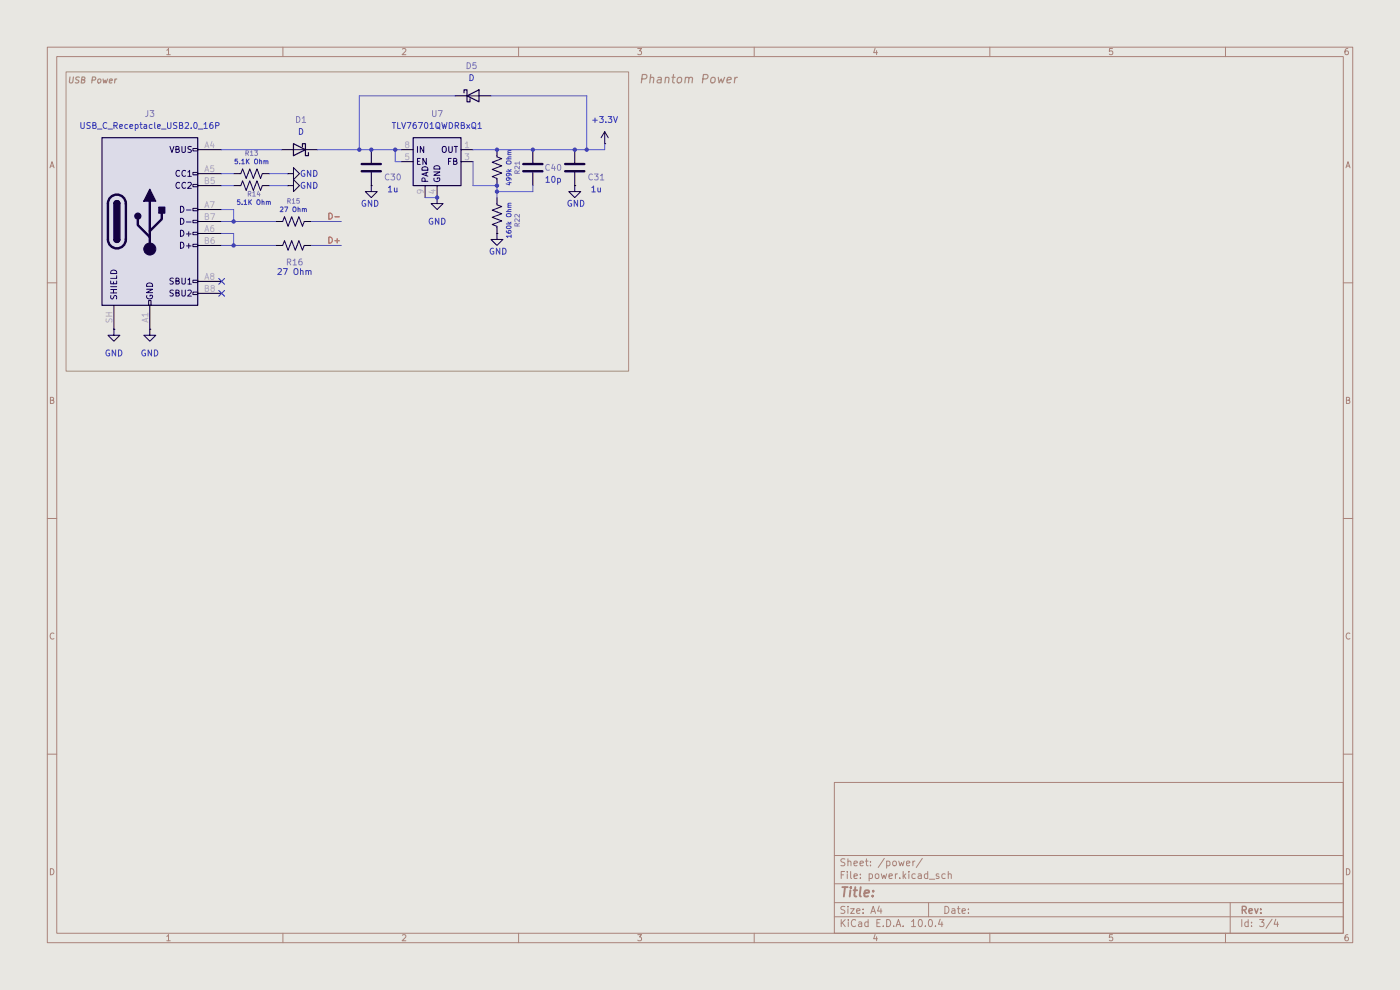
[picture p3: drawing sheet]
(kicad_sch
 (version 20260306)
 (generator "eeschema")
 (generator_version "10.0")
 (paper "A4")
 (lib_symbols
  (symbol "Connector:USB_C_Receptacle_USB2.0_16P"
   (pin_names
    (offset 1.016)) (exclude_from_sim no) (in_bom yes) (on_board yes)
   (in_pos_files yes)
   (duplicate_pin_numbers_are_jumpers no)
   (property "Reference" "J" (at 0 22.225 0) (show_name no) (do_not_autoplace no) (effects (font (size 1.27 1.27))))
   (property "Value" "USB_C_Receptacle_USB2.0_16P" (at 0 19.685 0) (show_name no) (do_not_autoplace no) (effects (font (size 1.27 1.27))))
   (property "Footprint" "" (at 3.81 0 0) (show_name no) (do_not_autoplace no) (hide yes) (effects (font (size 1.27 1.27))))
   (property "Datasheet" "https://www.usb.org/sites/default/files/documents/usb_type-c.zip" (at 3.81 0 0) (show_name no) (do_not_autoplace no) (hide yes) (effects (font (size 1.27 1.27))))
   (property "Description" "USB 2.0-only 16P Type-C Receptacle connector" (at 0 0 0) (show_name no) (do_not_autoplace no) (hide yes) (effects (font (size 1.27 1.27))))
   (symbol "USB_C_Receptacle_USB2.0_16P_0_0"
    (rectangle (start -0.254 -17.78) (end 0.254 -16.764) (stroke (width 0) (type default)) (fill (type none)))
    (rectangle (start 10.16 15.494) (end 9.144 14.986) (stroke (width 0) (type default)) (fill (type none)))
    (rectangle (start 10.16 10.414) (end 9.144 9.906) (stroke (width 0) (type default)) (fill (type none)))
    (rectangle (start 10.16 7.874) (end 9.144 7.366) (stroke (width 0) (type default)) (fill (type none)))
    (rectangle (start 10.16 2.794) (end 9.144 2.286) (stroke (width 0) (type default)) (fill (type none)))
    (rectangle (start 10.16 0.254) (end 9.144 -0.254) (stroke (width 0) (type default)) (fill (type none)))
    (rectangle (start 10.16 -2.286) (end 9.144 -2.794) (stroke (width 0) (type default)) (fill (type none)))
    (rectangle (start 10.16 -4.826) (end 9.144 -5.334) (stroke (width 0) (type default)) (fill (type none)))
    (rectangle (start 10.16 -12.446) (end 9.144 -12.954) (stroke (width 0) (type default)) (fill (type none)))
    (rectangle (start 10.16 -14.986) (end 9.144 -15.494) (stroke (width 0) (type default)) (fill (type none))))
   (symbol "USB_C_Receptacle_USB2.0_16P_0_1"
    (rectangle (start -10.16 17.78) (end 10.16 -17.78) (stroke (width 0.254) (type default)) (fill (type background)))
    (polyline (pts (xy -8.89 -3.81) (xy -8.89 3.81)) (stroke (width 0.508) (type default)) (fill (type none)))
    (rectangle (start -7.62 -3.81) (end -6.35 3.81) (stroke (width 0.254) (type default)) (fill (type outline)))
    (arc (start -7.62 3.81) (mid -6.985 4.4423) (end -6.35 3.81) (stroke (width 0.254) (type default)) (fill (type none)))
    (arc (start -7.62 3.81) (mid -6.985 4.4423) (end -6.35 3.81) (stroke (width 0.254) (type default)) (fill (type outline)))
    (arc (start -8.89 3.81) (mid -6.985 5.7067) (end -5.08 3.81) (stroke (width 0.508) (type default)) (fill (type none)))
    (arc (start -5.08 -3.81) (mid -6.985 -5.7067) (end -8.89 -3.81) (stroke (width 0.508) (type default)) (fill (type none)))
    (arc (start -6.35 -3.81) (mid -6.985 -4.4423) (end -7.62 -3.81) (stroke (width 0.254) (type default)) (fill (type none)))
    (arc (start -6.35 -3.81) (mid -6.985 -4.4423) (end -7.62 -3.81) (stroke (width 0.254) (type default)) (fill (type outline)))
    (polyline (pts (xy -5.08 3.81) (xy -5.08 -3.81)) (stroke (width 0.508) (type default)) (fill (type none)))
    (circle (center -2.54 1.143) (radius 0.635) (stroke (width 0.254) (type default)) (fill (type outline)))
    (polyline (pts (xy -1.27 4.318) (xy 0 6.858) (xy 1.27 4.318) (xy -1.27 4.318)) (stroke (width 0.254) (type default)) (fill (type outline)))
    (polyline (pts (xy 0 -2.032) (xy 2.54 0.508) (xy 2.54 1.778)) (stroke (width 0.508) (type default)) (fill (type none)))
    (polyline (pts (xy 0 -3.302) (xy -2.54 -0.762) (xy -2.54 0.508)) (stroke (width 0.508) (type default)) (fill (type none)))
    (polyline (pts (xy 0 -5.842) (xy 0 4.318)) (stroke (width 0.508) (type default)) (fill (type none)))
    (circle (center 0 -5.842) (radius 1.27) (stroke (width 0) (type default)) (fill (type outline)))
    (rectangle (start 1.905 1.778) (end 3.175 3.048) (stroke (width 0.254) (type default)) (fill (type outline))))
   (symbol "USB_C_Receptacle_USB2.0_16P_1_1"
    (pin passive line (at 0 -22.86 90) (length 5.08) (name "GND" (effects (font (size 1.27 1.27)))) (number "A1" (effects (font (size 1.27 1.27)))))
    (pin passive line (at 15.24 15.24 180) (length 5.08) (name "VBUS" (effects (font (size 1.27 1.27)))) (number "A4" (effects (font (size 1.27 1.27)))))
    (pin bidirectional line (at 15.24 10.16 180) (length 5.08) (name "CC1" (effects (font (size 1.27 1.27)))) (number "A5" (effects (font (size 1.27 1.27)))))
    (pin bidirectional line (at 15.24 -2.54 180) (length 5.08) (name "D+" (effects (font (size 1.27 1.27)))) (number "A6" (effects (font (size 1.27 1.27)))))
    (pin bidirectional line (at 15.24 2.54 180) (length 5.08) (name "D-" (effects (font (size 1.27 1.27)))) (number "A7" (effects (font (size 1.27 1.27)))))
    (pin bidirectional line (at 15.24 -12.7 180) (length 5.08) (name "SBU1" (effects (font (size 1.27 1.27)))) (number "A8" (effects (font (size 1.27 1.27)))))
    (pin passive line (at 15.24 15.24 180) (length 5.08) (hide yes) (name "VBUS" (effects (font (size 1.27 1.27)))) (number "A9" (effects (font (size 1.27 1.27)))))
    (pin passive line (at 0 -22.86 90) (length 5.08) (hide yes) (name "GND" (effects (font (size 1.27 1.27)))) (number "A12" (effects (font (size 1.27 1.27)))))
    (pin passive line (at 0 -22.86 90) (length 5.08) (hide yes) (name "GND" (effects (font (size 1.27 1.27)))) (number "B1" (effects (font (size 1.27 1.27)))))
    (pin passive line (at 15.24 15.24 180) (length 5.08) (hide yes) (name "VBUS" (effects (font (size 1.27 1.27)))) (number "B4" (effects (font (size 1.27 1.27)))))
    (pin bidirectional line (at 15.24 7.62 180) (length 5.08) (name "CC2" (effects (font (size 1.27 1.27)))) (number "B5" (effects (font (size 1.27 1.27)))))
    (pin bidirectional line (at 15.24 -5.08 180) (length 5.08) (name "D+" (effects (font (size 1.27 1.27)))) (number "B6" (effects (font (size 1.27 1.27)))))
    (pin bidirectional line (at 15.24 0 180) (length 5.08) (name "D-" (effects (font (size 1.27 1.27)))) (number "B7" (effects (font (size 1.27 1.27)))))
    (pin bidirectional line (at 15.24 -15.24 180) (length 5.08) (name "SBU2" (effects (font (size 1.27 1.27)))) (number "B8" (effects (font (size 1.27 1.27)))))
    (pin passive line (at 15.24 15.24 180) (length 5.08) (hide yes) (name "VBUS" (effects (font (size 1.27 1.27)))) (number "B9" (effects (font (size 1.27 1.27)))))
    (pin passive line (at 0 -22.86 90) (length 5.08) (hide yes) (name "GND" (effects (font (size 1.27 1.27)))) (number "B12" (effects (font (size 1.27 1.27)))))
    (pin passive line (at -7.62 -22.86 90) (length 5.08) (name "SHIELD" (effects (font (size 1.27 1.27)))) (number "SH" (effects (font (size 1.27 1.27))))))
   (embedded_fonts no))
  (symbol "Device:C"
   (pin_numbers (hide yes))
   (pin_names
    (offset 0.254)) (exclude_from_sim no) (in_bom yes) (on_board yes)
   (in_pos_files yes)
   (duplicate_pin_numbers_are_jumpers no)
   (property "Reference" "C" (at 0.635 2.54 0) (show_name no) (do_not_autoplace no) (effects (font (size 1.27 1.27)) (justify left)))
   (property "Value" "C" (at 0.635 -2.54 0) (show_name no) (do_not_autoplace no) (effects (font (size 1.27 1.27)) (justify left)))
   (property "Footprint" "" (at 0.9652 -3.81 0) (show_name no) (do_not_autoplace no) (hide yes) (effects (font (size 1.27 1.27))))
   (property "Datasheet" "" (at 0 0 0) (show_name no) (do_not_autoplace no) (hide yes) (effects (font (size 1.27 1.27))))
   (property "Description" "Unpolarized capacitor" (at 0 0 0) (show_name no) (do_not_autoplace no) (hide yes) (effects (font (size 1.27 1.27))))
   (symbol "C_0_1"
    (polyline (pts (xy -2.032 0.762) (xy 2.032 0.762)) (stroke (width 0.508) (type default)) (fill (type none)))
    (polyline (pts (xy -2.032 -0.762) (xy 2.032 -0.762)) (stroke (width 0.508) (type default)) (fill (type none))))
   (symbol "C_1_1"
    (pin passive line (at 0 3.81 270) (length 2.794) (name "" (effects (font (size 1.27 1.27)))) (number "1" (effects (font (size 1.27 1.27)))))
    (pin passive line (at 0 -3.81 90) (length 2.794) (name "" (effects (font (size 1.27 1.27)))) (number "2" (effects (font (size 1.27 1.27))))))
   (embedded_fonts no))
  (symbol "Device:D_Schottky"
   (pin_numbers (hide yes))
   (pin_names
    (offset 1.016) (hide yes)) (exclude_from_sim no) (in_bom yes) (on_board yes)
   (in_pos_files yes)
   (duplicate_pin_numbers_are_jumpers no)
   (property "Reference" "D" (at 0 2.54 0) (show_name no) (do_not_autoplace no) (effects (font (size 1.27 1.27))))
   (property "Value" "D_Schottky" (at 0 -2.54 0) (show_name no) (do_not_autoplace no) (effects (font (size 1.27 1.27))))
   (property "Footprint" "" (at 0 0 0) (show_name no) (do_not_autoplace no) (hide yes) (effects (font (size 1.27 1.27))))
   (property "Datasheet" "" (at 0 0 0) (show_name no) (do_not_autoplace no) (hide yes) (effects (font (size 1.27 1.27))))
   (property "Description" "Schottky diode" (at 0 0 0) (show_name no) (do_not_autoplace no) (hide yes) (effects (font (size 1.27 1.27))))
   (symbol "D_Schottky_0_1"
    (polyline (pts (xy -1.905 0.635) (xy -1.905 1.27) (xy -1.27 1.27) (xy -1.27 -1.27) (xy -0.635 -1.27) (xy -0.635 -0.635)) (stroke (width 0.254) (type default)) (fill (type none)))
    (polyline (pts (xy 1.27 1.27) (xy 1.27 -1.27) (xy -1.27 0) (xy 1.27 1.27)) (stroke (width 0.254) (type default)) (fill (type none)))
    (polyline (pts (xy 1.27 0) (xy -1.27 0)) (stroke (width 0) (type default)) (fill (type none))))
   (symbol "D_Schottky_1_1"
    (pin passive line (at -3.81 0 0) (length 2.54) (name "K" (effects (font (size 1.27 1.27)))) (number "1" (effects (font (size 1.27 1.27)))))
    (pin passive line (at 3.81 0 180) (length 2.54) (name "A" (effects (font (size 1.27 1.27)))) (number "2" (effects (font (size 1.27 1.27))))))
   (embedded_fonts no))
  (symbol "Device:R_US"
   (pin_numbers (hide yes))
   (pin_names
    (offset 0)) (exclude_from_sim no) (in_bom yes) (on_board yes)
   (in_pos_files yes)
   (duplicate_pin_numbers_are_jumpers no)
   (property "Reference" "R" (at 2.54 0 90) (show_name no) (do_not_autoplace no) (effects (font (size 1.27 1.27))))
   (property "Value" "R_US" (at -2.54 0 90) (show_name no) (do_not_autoplace no) (effects (font (size 1.27 1.27))))
   (property "Footprint" "" (at 1.016 -0.254 90) (show_name no) (do_not_autoplace no) (hide yes) (effects (font (size 1.27 1.27))))
   (property "Datasheet" "" (at 0 0 0) (show_name no) (do_not_autoplace no) (hide yes) (effects (font (size 1.27 1.27))))
   (property "Description" "Resistor, US symbol" (at 0 0 0) (show_name no) (do_not_autoplace no) (hide yes) (effects (font (size 1.27 1.27))))
   (symbol "R_US_0_1"
    (polyline (pts (xy 0 2.286) (xy 0 2.54)) (stroke (width 0) (type default)) (fill (type none)))
    (polyline (pts (xy 0 2.286) (xy 1.016 1.905) (xy 0 1.524) (xy -1.016 1.143) (xy 0 0.762)) (stroke (width 0) (type default)) (fill (type none)))
    (polyline (pts (xy 0 0.762) (xy 1.016 0.381) (xy 0 0) (xy -1.016 -0.381) (xy 0 -0.762)) (stroke (width 0) (type default)) (fill (type none)))
    (polyline (pts (xy 0 -0.762) (xy 1.016 -1.143) (xy 0 -1.524) (xy -1.016 -1.905) (xy 0 -2.286)) (stroke (width 0) (type default)) (fill (type none)))
    (polyline (pts (xy 0 -2.286) (xy 0 -2.54)) (stroke (width 0) (type default)) (fill (type none))))
   (symbol "R_US_1_1"
    (pin passive line (at 0 3.81 270) (length 1.27) (name "" (effects (font (size 1.27 1.27)))) (number "1" (effects (font (size 1.27 1.27)))))
    (pin passive line (at 0 -3.81 90) (length 1.27) (name "" (effects (font (size 1.27 1.27)))) (number "2" (effects (font (size 1.27 1.27))))))
   (embedded_fonts no))
  (symbol "Regulator_Linear:TLV76701QWDRBxQ1" (exclude_from_sim no) (in_bom yes) (on_board yes)
   (in_pos_files yes)
   (duplicate_pin_numbers_are_jumpers no)
   (property "Reference" "U" (at 0 8.89 0) (show_name no) (do_not_autoplace no) (effects (font (size 1.27 1.27))))
   (property "Value" "TLV76701QWDRBxQ1" (at 0 6.35 0) (show_name no) (do_not_autoplace no) (effects (font (size 1.27 1.27))))
   (property "Footprint" "Package_SON:VSON-8-1EP_3x3mm_P0.65mm_EP1.65x2.4mm" (at 0 11.43 0) (show_name no) (do_not_autoplace no) (hide yes) (effects (font (size 1.27 1.27))))
   (property "Datasheet" "www.ti.com/lit/gpn/TLV767-q1" (at -1.27 0 0) (show_name no) (do_not_autoplace no) (hide yes) (effects (font (size 1.27 1.27))))
   (property "Description" "1A, 16V Precision Linear Voltage Regulator, with enable pin, Adjustable Output 0.8-14.6V, VSON-8" (at 0 0 0) (show_name no) (do_not_autoplace no) (hide yes) (effects (font (size 1.27 1.27))))
   (symbol "TLV76701QWDRBxQ1_0_1"
    (rectangle (start -5.08 5.08) (end 5.08 -5.08) (stroke (width 0.254) (type default)) (fill (type background))))
   (symbol "TLV76701QWDRBxQ1_1_1"
    (pin power_out line (at 7.62 2.54 180) (length 2.54) (name "OUT" (effects (font (size 1.27 1.27)))) (number "1" (effects (font (size 1.27 1.27)))))
    (pin no_connect line (at 5.08 -2.54 180) (length 2.54) (hide yes) (name "NC" (effects (font (size 1.27 1.27)))) (number "2" (effects (font (size 1.27 1.27)))))
    (pin input line (at 7.62 0 180) (length 2.54) (name "FB" (effects (font (size 1.27 1.27)))) (number "3" (effects (font (size 1.27 1.27)))))
    (pin power_in line (at 0 -7.62 90) (length 2.54) (name "GND" (effects (font (size 1.27 1.27)))) (number "4" (effects (font (size 1.27 1.27)))))
    (pin input line (at -7.62 0 0) (length 2.54) (name "EN" (effects (font (size 1.27 1.27)))) (number "5" (effects (font (size 1.27 1.27)))))
    (pin passive line (at 0 -7.62 90) (length 2.54) (hide yes) (name "GND" (effects (font (size 1.27 1.27)))) (number "6" (effects (font (size 1.27 1.27)))))
    (pin no_connect line (at -5.08 -2.54 0) (length 2.54) (hide yes) (name "NC" (effects (font (size 1.27 1.27)))) (number "7" (effects (font (size 1.27 1.27)))))
    (pin power_in line (at -7.62 2.54 0) (length 2.54) (name "IN" (effects (font (size 1.27 1.27)))) (number "8" (effects (font (size 1.27 1.27)))))
    (pin passive line (at -2.54 -7.62 90) (length 2.54) (name "PAD" (effects (font (size 1.27 1.27)))) (number "9" (effects (font (size 1.27 1.27))))))
   (embedded_fonts no))
  (symbol "power:+3.3V"
   (power global)
   (pin_numbers (hide yes))
   (pin_names
    (offset 0) (hide yes)) (exclude_from_sim no) (in_bom yes) (on_board yes)
   (in_pos_files yes)
   (duplicate_pin_numbers_are_jumpers no)
   (property "Reference" "#PWR" (at 0 -3.81 0) (show_name no) (do_not_autoplace no) (hide yes) (effects (font (size 1.27 1.27))))
   (property "Value" "+3.3V" (at 0 3.556 0) (show_name no) (do_not_autoplace no) (effects (font (size 1.27 1.27))))
   (property "Footprint" "" (at 0 0 0) (show_name no) (do_not_autoplace no) (hide yes) (effects (font (size 1.27 1.27))))
   (property "Datasheet" "" (at 0 0 0) (show_name no) (do_not_autoplace no) (hide yes) (effects (font (size 1.27 1.27))))
   (property "Description" "Power symbol creates a global label with name \"+3.3V\"" (at 0 0 0) (show_name no) (do_not_autoplace no) (hide yes) (effects (font (size 1.27 1.27))))
   (symbol "+3.3V_0_1"
    (polyline (pts (xy -0.762 1.27) (xy 0 2.54)) (stroke (width 0) (type default)) (fill (type none)))
    (polyline (pts (xy 0 2.54) (xy 0.762 1.27)) (stroke (width 0) (type default)) (fill (type none)))
    (polyline (pts (xy 0 0) (xy 0 2.54)) (stroke (width 0) (type default)) (fill (type none))))
   (symbol "+3.3V_1_1"
    (pin power_in line (at 0 0 90) (length 0) (name "" (effects (font (size 1.27 1.27)))) (number "1" (effects (font (size 1.27 1.27))))))
   (embedded_fonts no))
  (symbol "power:GND"
   (power global)
   (pin_numbers (hide yes))
   (pin_names
    (offset 0) (hide yes)) (exclude_from_sim no) (in_bom yes) (on_board yes)
   (in_pos_files yes)
   (duplicate_pin_numbers_are_jumpers no)
   (property "Reference" "#PWR" (at 0 -6.35 0) (show_name no) (do_not_autoplace no) (hide yes) (effects (font (size 1.27 1.27))))
   (property "Value" "GND" (at 0 -3.81 0) (show_name no) (do_not_autoplace no) (effects (font (size 1.27 1.27))))
   (property "Footprint" "" (at 0 0 0) (show_name no) (do_not_autoplace no) (hide yes) (effects (font (size 1.27 1.27))))
   (property "Datasheet" "" (at 0 0 0) (show_name no) (do_not_autoplace no) (hide yes) (effects (font (size 1.27 1.27))))
   (property "Description" "Power symbol creates a global label with name \"GND\" , ground" (at 0 0 0) (show_name no) (do_not_autoplace no) (hide yes) (effects (font (size 1.27 1.27))))
   (symbol "GND_0_1"
    (polyline (pts (xy 0 0) (xy 0 -1.27) (xy 1.27 -1.27) (xy 0 -2.54) (xy -1.27 -1.27) (xy 0 -1.27)) (stroke (width 0) (type default)) (fill (type none))))
   (symbol "GND_1_1"
    (pin power_in line (at 0 0 270) (length 0) (name "" (effects (font (size 1.27 1.27)))) (number "1" (effects (font (size 1.27 1.27))))))
   (embedded_fonts no)))
 (rectangle
  (start 13.97 15.24)
  (end 133.35 78.74)
  (stroke (width 0) (type default))
  (fill (type none)))
 (text "USB Power"
  (exclude_from_sim no)
  (at 19.558 17.272 0)
  (effects (font (size 1.27 1.27) (thickness 0.254)
    (bold yes)
    (italic yes))))
 (text "Phantom Power"
  (exclude_from_sim no)
  (at 146.05 17.018 0)
  (effects (font (size 1.778 1.778) (thickness 0.254)
    (bold yes)
    (italic yes))))
 (junction
  (at 83.82 31.75)
  (diameter 0)
  (color 0 0 0 0))
 (junction
  (at 124.46 31.75)
  (diameter 0)
  (color 0 0 0 0))
 (junction
  (at 49.53 46.99)
  (diameter 0)
  (color 0 0 0 0))
 (junction
  (at 76.2 31.75)
  (diameter 0)
  (color 0 0 0 0))
 (junction
  (at 105.41 31.75)
  (diameter 0)
  (color 0 0 0 0))
 (junction
  (at 105.41 39.37)
  (diameter 0)
  (color 0 0 0 0))
 (junction
  (at 92.71 41.91)
  (diameter 0)
  (color 0 0 0 0))
 (junction
  (at 49.53 52.07)
  (diameter 0)
  (color 0 0 0 0))
 (junction
  (at 78.74 31.75)
  (diameter 0)
  (color 0 0 0 0))
 (junction
  (at 105.41 40.64)
  (diameter 0)
  (color 0 0 0 0))
 (junction
  (at 121.92 31.75)
  (diameter 0)
  (color 0 0 0 0))
 (junction
  (at 113.03 31.75)
  (diameter 0)
  (color 0 0 0 0))
 (no_connect
  (at 46.99 59.69))
 (no_connect
  (at 46.99 62.23))
 (wire
  (pts (xy 90.17 41.91) (xy 92.71 41.91))
  (stroke (width 0) (type default)))
 (wire
  (pts (xy 60.96 39.37) (xy 57.15 39.37))
  (stroke (width 0) (type default)))
 (wire
  (pts (xy 49.53 36.83) (xy 46.99 36.83))
  (stroke (width 0) (type default)))
 (wire
  (pts (xy 49.53 49.53) (xy 46.99 49.53))
  (stroke (width 0) (type default)))
 (wire
  (pts (xy 49.53 46.99) (xy 58.42 46.99))
  (stroke (width 0) (type default)))
 (wire
  (pts (xy 113.03 31.75) (xy 121.92 31.75))
  (stroke (width 0) (type default)))
 (wire
  (pts (xy 128.27 30.48) (xy 128.27 31.75))
  (stroke (width 0) (type default)))
 (wire
  (pts (xy 66.04 46.99) (xy 72.39 46.99))
  (stroke (width 0) (type default)))
 (wire
  (pts (xy 49.53 52.07) (xy 49.53 49.53))
  (stroke (width 0) (type default)))
 (wire
  (pts (xy 105.41 41.91) (xy 105.41 40.64))
  (stroke (width 0) (type default)))
 (wire
  (pts (xy 66.04 52.07) (xy 72.39 52.07))
  (stroke (width 0) (type default)))
 (wire
  (pts (xy 83.82 34.29) (xy 83.82 31.75))
  (stroke (width 0) (type default)))
 (wire
  (pts (xy 67.31 31.75) (xy 76.2 31.75))
  (stroke (width 0) (type default)))
 (wire
  (pts (xy 60.96 36.83) (xy 57.15 36.83))
  (stroke (width 0) (type default)))
 (wire
  (pts (xy 46.99 46.99) (xy 49.53 46.99))
  (stroke (width 0) (type default)))
 (wire
  (pts (xy 49.53 52.07) (xy 58.42 52.07))
  (stroke (width 0) (type default)))
 (wire
  (pts (xy 96.52 20.32) (xy 76.2 20.32))
  (stroke (width 0) (type default)))
 (wire
  (pts (xy 49.53 46.99) (xy 49.53 44.45))
  (stroke (width 0) (type default)))
 (wire
  (pts (xy 49.53 44.45) (xy 46.99 44.45))
  (stroke (width 0) (type default)))
 (wire
  (pts (xy 124.46 20.32) (xy 124.46 31.75))
  (stroke (width 0) (type default)))
 (wire
  (pts (xy 76.2 31.75) (xy 78.74 31.75))
  (stroke (width 0) (type default)))
 (wire
  (pts (xy 85.09 34.29) (xy 83.82 34.29))
  (stroke (width 0) (type default)))
 (wire
  (pts (xy 78.74 31.75) (xy 83.82 31.75))
  (stroke (width 0) (type default)))
 (wire
  (pts (xy 46.99 31.75) (xy 59.69 31.75))
  (stroke (width 0) (type default)))
 (wire
  (pts (xy 46.99 52.07) (xy 49.53 52.07))
  (stroke (width 0) (type default)))
 (wire
  (pts (xy 105.41 40.64) (xy 105.41 39.37))
  (stroke (width 0) (type default)))
 (wire
  (pts (xy 49.53 39.37) (xy 46.99 39.37))
  (stroke (width 0) (type default)))
 (wire
  (pts (xy 100.33 34.29) (xy 100.33 39.37))
  (stroke (width 0) (type default)))
 (wire
  (pts (xy 128.27 31.75) (xy 124.46 31.75))
  (stroke (width 0) (type default)))
 (wire
  (pts (xy 105.41 31.75) (xy 113.03 31.75))
  (stroke (width 0) (type default)))
 (wire
  (pts (xy 104.14 20.32) (xy 124.46 20.32))
  (stroke (width 0) (type default)))
 (wire
  (pts (xy 83.82 31.75) (xy 85.09 31.75))
  (stroke (width 0) (type default)))
 (wire
  (pts (xy 124.46 31.75) (xy 121.92 31.75))
  (stroke (width 0) (type default)))
 (wire
  (pts (xy 100.33 39.37) (xy 105.41 39.37))
  (stroke (width 0) (type default)))
 (wire
  (pts (xy 76.2 20.32) (xy 76.2 31.75))
  (stroke (width 0) (type default)))
 (wire
  (pts (xy 113.03 40.64) (xy 105.41 40.64))
  (stroke (width 0) (type default)))
 (wire
  (pts (xy 100.33 31.75) (xy 105.41 31.75))
  (stroke (width 0) (type default)))
 (wire
  (pts (xy 113.03 39.37) (xy 113.03 40.64))
  (stroke (width 0) (type default)))
 (label "D-"
  (at 72.39 46.99 180)
  (effects (font (size 1.27 1.27)) (justify right bottom)))
 (label "D+"
  (at 72.39 52.07 180)
  (effects (font (size 1.27 1.27)) (justify right bottom)))
 (symbol
  (lib_id "Device:R_US")
  (at 62.23 46.99 90)
  (unit 1)
  (body_style 1)
  (exclude_from_sim no)
  (in_bom yes)
  (on_board yes)
  (in_pos_files yes)
  (dnp no)
  (property "Reference" "R15" (at 62.23 42.672 90) (show_name no) (do_not_autoplace no) (effects (font (size 1 1))))
  (property "Value" "27 Ohm" (at 62.23 44.45 90) (show_name no) (do_not_autoplace no) (effects (font (size 1 1))))
  (property "Footprint" "Resistor_SMD:R_0402_1005Metric" (at 62.484 45.974 90) (hide yes) (show_name no) (do_not_autoplace no) (effects (font (size 1.27 1.27))))
  (property "Datasheet" "" (at 62.23 46.99 0) (hide yes) (show_name no) (do_not_autoplace no) (effects (font (size 1.27 1.27))))
  (property "Description" "Resistor, US symbol" (at 62.23 46.99 0) (hide yes) (show_name no) (do_not_autoplace no) (effects (font (size 1.27 1.27))))
  (pin "1")
  (pin "2"))
 (symbol
  (lib_id "power:GND")
  (at 92.71 41.91 0)
  (unit 1)
  (body_style 1)
  (exclude_from_sim no)
  (in_bom yes)
  (on_board yes)
  (in_pos_files yes)
  (dnp no)
  (fields_autoplaced yes)
  (property "Reference" "#PWR059" (at 92.71 48.26 0) (hide yes) (show_name no) (do_not_autoplace no) (effects (font (size 1.27 1.27))))
  (property "Value" "GND" (at 92.71 46.99 0) (show_name no) (do_not_autoplace no) (effects (font (size 1.27 1.27))))
  (property "Footprint" "" (at 92.71 41.91 0) (hide yes) (show_name no) (do_not_autoplace no) (effects (font (size 1.27 1.27))))
  (property "Datasheet" "" (at 92.71 41.91 0) (hide yes) (show_name no) (do_not_autoplace no) (effects (font (size 1.27 1.27))))
  (property "Description" "Power symbol creates a global label with name \"GND\" , ground" (at 92.71 41.91 0) (hide yes) (show_name no) (do_not_autoplace no) (effects (font (size 1.27 1.27))))
  (pin "1"))
 (symbol
  (lib_id "Device:R_US")
  (at 105.41 35.56 0)
  (unit 1)
  (body_style 1)
  (exclude_from_sim no)
  (in_bom yes)
  (on_board yes)
  (in_pos_files yes)
  (dnp no)
  (property "Reference" "R21" (at 109.728 35.56 90) (show_name no) (do_not_autoplace no) (effects (font (size 1 1))))
  (property "Value" "499k Ohm" (at 107.95 35.56 90) (show_name no) (do_not_autoplace no) (effects (font (size 1 1))))
  (property "Footprint" "Resistor_SMD:R_0402_1005Metric" (at 106.426 35.814 90) (hide yes) (show_name no) (do_not_autoplace no) (effects (font (size 1.27 1.27))))
  (property "Datasheet" "" (at 105.41 35.56 0) (hide yes) (show_name no) (do_not_autoplace no) (effects (font (size 1.27 1.27))))
  (property "Description" "Resistor, US symbol" (at 105.41 35.56 0) (hide yes) (show_name no) (do_not_autoplace no) (effects (font (size 1.27 1.27))))
  (pin "1")
  (pin "2"))
 (symbol
  (lib_id "power:GND")
  (at 78.74 39.37 0)
  (unit 1)
  (body_style 1)
  (exclude_from_sim no)
  (in_bom yes)
  (on_board yes)
  (in_pos_files yes)
  (dnp no)
  (property "Reference" "#PWR058" (at 78.74 45.72 0) (hide yes) (show_name no) (do_not_autoplace no) (effects (font (size 1.27 1.27))))
  (property "Value" "GND" (at 80.518 43.18 0) (show_name no) (do_not_autoplace no) (effects (font (size 1.27 1.27)) (justify right)))
  (property "Footprint" "" (at 78.74 39.37 0) (hide yes) (show_name no) (do_not_autoplace no) (effects (font (size 1.27 1.27))))
  (property "Datasheet" "" (at 78.74 39.37 0) (hide yes) (show_name no) (do_not_autoplace no) (effects (font (size 1.27 1.27))))
  (property "Description" "Power symbol creates a global label with name \"GND\" , ground" (at 78.74 39.37 0) (hide yes) (show_name no) (do_not_autoplace no) (effects (font (size 1.27 1.27))))
  (pin "1"))
 (symbol
  (lib_id "power:GND")
  (at 60.96 39.37 90)
  (unit 1)
  (body_style 1)
  (exclude_from_sim no)
  (in_bom yes)
  (on_board yes)
  (in_pos_files yes)
  (dnp no)
  (property "Reference" "#PWR057" (at 67.31 39.37 0) (hide yes) (show_name no) (do_not_autoplace no) (effects (font (size 1.27 1.27))))
  (property "Value" "GND" (at 63.5 39.37 90) (show_name no) (do_not_autoplace no) (effects (font (size 1.27 1.27)) (justify right)))
  (property "Footprint" "" (at 60.96 39.37 0) (hide yes) (show_name no) (do_not_autoplace no) (effects (font (size 1.27 1.27))))
  (property "Datasheet" "" (at 60.96 39.37 0) (hide yes) (show_name no) (do_not_autoplace no) (effects (font (size 1.27 1.27))))
  (property "Description" "Power symbol creates a global label with name \"GND\" , ground" (at 60.96 39.37 0) (hide yes) (show_name no) (do_not_autoplace no) (effects (font (size 1.27 1.27))))
  (pin "1"))
 (symbol
  (lib_id "power:GND")
  (at 121.92 39.37 0)
  (unit 1)
  (body_style 1)
  (exclude_from_sim no)
  (in_bom yes)
  (on_board yes)
  (in_pos_files yes)
  (dnp no)
  (property "Reference" "#PWR061" (at 121.92 45.72 0) (hide yes) (show_name no) (do_not_autoplace no) (effects (font (size 1.27 1.27))))
  (property "Value" "GND" (at 124.206 43.18 0) (show_name no) (do_not_autoplace no) (effects (font (size 1.27 1.27)) (justify right)))
  (property "Footprint" "" (at 121.92 39.37 0) (hide yes) (show_name no) (do_not_autoplace no) (effects (font (size 1.27 1.27))))
  (property "Datasheet" "" (at 121.92 39.37 0) (hide yes) (show_name no) (do_not_autoplace no) (effects (font (size 1.27 1.27))))
  (property "Description" "Power symbol creates a global label with name \"GND\" , ground" (at 121.92 39.37 0) (hide yes) (show_name no) (do_not_autoplace no) (effects (font (size 1.27 1.27))))
  (pin "1"))
 (symbol
  (lib_id "power:+3.3V")
  (at 128.27 30.48 0)
  (unit 1)
  (body_style 1)
  (exclude_from_sim no)
  (in_bom yes)
  (on_board yes)
  (in_pos_files yes)
  (dnp no)
  (fields_autoplaced yes)
  (property "Reference" "#PWR060" (at 128.27 34.29 0) (hide yes) (show_name no) (do_not_autoplace no) (effects (font (size 1.27 1.27))))
  (property "Value" "+3.3V" (at 128.27 25.4 0) (show_name no) (do_not_autoplace no) (effects (font (size 1.27 1.27))))
  (property "Footprint" "" (at 128.27 30.48 0) (hide yes) (show_name no) (do_not_autoplace no) (effects (font (size 1.27 1.27))))
  (property "Datasheet" "" (at 128.27 30.48 0) (hide yes) (show_name no) (do_not_autoplace no) (effects (font (size 1.27 1.27))))
  (property "Description" "Power symbol creates a global label with name \"+3.3V\"" (at 128.27 30.48 0) (hide yes) (show_name no) (do_not_autoplace no) (effects (font (size 1.27 1.27))))
  (pin "1"))
 (symbol
  (lib_id "Device:R_US")
  (at 62.23 52.07 90)
  (unit 1)
  (body_style 1)
  (exclude_from_sim no)
  (in_bom yes)
  (on_board yes)
  (in_pos_files yes)
  (dnp no)
  (property "Reference" "R16" (at 62.484 55.626 90) (show_name no) (do_not_autoplace no) (effects (font (size 1.27 1.27))))
  (property "Value" "27 Ohm" (at 62.484 57.658 90) (show_name no) (do_not_autoplace no) (effects (font (size 1.27 1.27))))
  (property "Footprint" "Resistor_SMD:R_0402_1005Metric" (at 62.484 51.054 90) (hide yes) (show_name no) (do_not_autoplace no) (effects (font (size 1.27 1.27))))
  (property "Datasheet" "" (at 62.23 52.07 0) (hide yes) (show_name no) (do_not_autoplace no) (effects (font (size 1.27 1.27))))
  (property "Description" "Resistor, US symbol" (at 62.23 52.07 0) (hide yes) (show_name no) (do_not_autoplace no) (effects (font (size 1.27 1.27))))
  (pin "1")
  (pin "2"))
 (symbol
  (lib_id "Device:C")
  (at 78.74 35.56 0)
  (unit 1)
  (body_style 1)
  (exclude_from_sim no)
  (in_bom yes)
  (on_board yes)
  (in_pos_files yes)
  (dnp no)
  (property "Reference" "C30" (at 83.312 37.592 0) (show_name no) (do_not_autoplace no) (effects (font (size 1.27 1.27))))
  (property "Value" "1u" (at 83.312 40.132 0) (show_name no) (do_not_autoplace no) (effects (font (size 1.27 1.27))))
  (property "Footprint" "Capacitor_SMD:C_0603_1608Metric" (at 79.7052 39.37 0) (hide yes) (show_name no) (do_not_autoplace no) (effects (font (size 1.27 1.27))))
  (property "Datasheet" "" (at 78.74 35.56 0) (hide yes) (show_name no) (do_not_autoplace no) (effects (font (size 1.27 1.27))))
  (property "Description" "Unpolarized capacitor" (at 78.74 35.56 0) (hide yes) (show_name no) (do_not_autoplace no) (effects (font (size 1.27 1.27))))
  (pin "1")
  (pin "2"))
 (symbol
  (lib_id "Device:D_Schottky")
  (at 63.5 31.75 180)
  (unit 1)
  (body_style 1)
  (exclude_from_sim no)
  (in_bom yes)
  (on_board yes)
  (in_pos_files yes)
  (dnp no)
  (fields_autoplaced yes)
  (property "Reference" "D1" (at 63.8175 25.4 0) (show_name no) (do_not_autoplace no) (effects (font (size 1.27 1.27))))
  (property "Value" "D" (at 63.8175 27.94 0) (show_name no) (do_not_autoplace no) (effects (font (size 1.27 1.27))))
  (property "Footprint" "Diode_SMD:D_SMA" (at 63.5 31.75 0) (hide yes) (show_name no) (do_not_autoplace no) (effects (font (size 1.27 1.27))))
  (property "Datasheet" "" (at 63.5 31.75 0) (hide yes) (show_name no) (do_not_autoplace no) (effects (font (size 1.27 1.27))))
  (property "Description" "Schottky diode" (at 63.5 31.75 0) (hide yes) (show_name no) (do_not_autoplace no) (effects (font (size 1.27 1.27))))
  (pin "1")
  (pin "2"))
 (symbol
  (lib_id "power:GND")
  (at 60.96 36.83 90)
  (unit 1)
  (body_style 1)
  (exclude_from_sim no)
  (in_bom yes)
  (on_board yes)
  (in_pos_files yes)
  (dnp no)
  (property "Reference" "#PWR056" (at 67.31 36.83 0) (hide yes) (show_name no) (do_not_autoplace no) (effects (font (size 1.27 1.27))))
  (property "Value" "GND" (at 63.5 36.83 90) (show_name no) (do_not_autoplace no) (effects (font (size 1.27 1.27)) (justify right)))
  (property "Footprint" "" (at 60.96 36.83 0) (hide yes) (show_name no) (do_not_autoplace no) (effects (font (size 1.27 1.27))))
  (property "Datasheet" "" (at 60.96 36.83 0) (hide yes) (show_name no) (do_not_autoplace no) (effects (font (size 1.27 1.27))))
  (property "Description" "Power symbol creates a global label with name \"GND\" , ground" (at 60.96 36.83 0) (hide yes) (show_name no) (do_not_autoplace no) (effects (font (size 1.27 1.27))))
  (pin "1"))
 (symbol
  (lib_id "Device:R_US")
  (at 53.34 36.83 90)
  (unit 1)
  (body_style 1)
  (exclude_from_sim no)
  (in_bom yes)
  (on_board yes)
  (in_pos_files yes)
  (dnp no)
  (property "Reference" "R13" (at 53.34 32.512 90) (show_name no) (do_not_autoplace no) (effects (font (size 1 1))))
  (property "Value" "5.1K Ohm" (at 53.34 34.29 90) (show_name no) (do_not_autoplace no) (effects (font (size 1 1))))
  (property "Footprint" "Resistor_SMD:R_0402_1005Metric" (at 53.594 35.814 90) (hide yes) (show_name no) (do_not_autoplace no) (effects (font (size 1.27 1.27))))
  (property "Datasheet" "" (at 53.34 36.83 0) (hide yes) (show_name no) (do_not_autoplace no) (effects (font (size 1.27 1.27))))
  (property "Description" "Resistor, US symbol" (at 53.34 36.83 0) (hide yes) (show_name no) (do_not_autoplace no) (effects (font (size 1.27 1.27))))
  (pin "1")
  (pin "2"))
 (symbol
  (lib_id "Device:R_US")
  (at 105.41 45.72 0)
  (unit 1)
  (body_style 1)
  (exclude_from_sim no)
  (in_bom yes)
  (on_board yes)
  (in_pos_files yes)
  (dnp no)
  (property "Reference" "R22" (at 109.728 46.736 90) (show_name no) (do_not_autoplace no) (effects (font (size 1 1))))
  (property "Value" "160k Ohm" (at 107.95 46.736 90) (show_name no) (do_not_autoplace no) (effects (font (size 1 1))))
  (property "Footprint" "Resistor_SMD:R_0402_1005Metric" (at 106.426 45.974 90) (hide yes) (show_name no) (do_not_autoplace no) (effects (font (size 1.27 1.27))))
  (property "Datasheet" "" (at 105.41 45.72 0) (hide yes) (show_name no) (do_not_autoplace no) (effects (font (size 1.27 1.27))))
  (property "Description" "Resistor, US symbol" (at 105.41 45.72 0) (hide yes) (show_name no) (do_not_autoplace no) (effects (font (size 1.27 1.27))))
  (pin "1")
  (pin "2"))
 (symbol
  (lib_id "Device:C")
  (at 121.92 35.56 0)
  (unit 1)
  (body_style 1)
  (exclude_from_sim no)
  (in_bom yes)
  (on_board yes)
  (in_pos_files yes)
  (dnp no)
  (property "Reference" "C31" (at 126.492 37.592 0) (show_name no) (do_not_autoplace no) (effects (font (size 1.27 1.27))))
  (property "Value" "1u" (at 126.492 40.132 0) (show_name no) (do_not_autoplace no) (effects (font (size 1.27 1.27))))
  (property "Footprint" "Capacitor_SMD:C_0603_1608Metric" (at 122.8852 39.37 0) (hide yes) (show_name no) (do_not_autoplace no) (effects (font (size 1.27 1.27))))
  (property "Datasheet" "" (at 121.92 35.56 0) (hide yes) (show_name no) (do_not_autoplace no) (effects (font (size 1.27 1.27))))
  (property "Description" "Unpolarized capacitor" (at 121.92 35.56 0) (hide yes) (show_name no) (do_not_autoplace no) (effects (font (size 1.27 1.27))))
  (pin "1")
  (pin "2"))
 (symbol
  (lib_id "Device:R_US")
  (at 53.34 39.37 90)
  (unit 1)
  (body_style 1)
  (exclude_from_sim no)
  (in_bom yes)
  (on_board yes)
  (in_pos_files yes)
  (dnp no)
  (property "Reference" "R14" (at 53.848 41.148 90) (show_name no) (do_not_autoplace no) (effects (font (size 1 1))))
  (property "Value" "5.1K Ohm" (at 53.848 42.926 90) (show_name no) (do_not_autoplace no) (effects (font (size 1 1))))
  (property "Footprint" "Resistor_SMD:R_0402_1005Metric" (at 53.594 38.354 90) (hide yes) (show_name no) (do_not_autoplace no) (effects (font (size 1.27 1.27))))
  (property "Datasheet" "" (at 53.34 39.37 0) (hide yes) (show_name no) (do_not_autoplace no) (effects (font (size 1.27 1.27))))
  (property "Description" "Resistor, US symbol" (at 53.34 39.37 0) (hide yes) (show_name no) (do_not_autoplace no) (effects (font (size 1.27 1.27))))
  (pin "1")
  (pin "2"))
 (symbol
  (lib_id "Connector:USB_C_Receptacle_USB2.0_16P")
  (at 31.75 46.99 0)
  (unit 1)
  (body_style 1)
  (exclude_from_sim no)
  (in_bom yes)
  (on_board yes)
  (in_pos_files yes)
  (dnp no)
  (fields_autoplaced yes)
  (property "Reference" "J3" (at 31.75 24.13 0) (show_name no) (do_not_autoplace no) (effects (font (size 1.27 1.27))))
  (property "Value" "USB_C_Receptacle_USB2.0_16P" (at 31.75 26.67 0) (show_name no) (do_not_autoplace no) (effects (font (size 1.27 1.27))))
  (property "Footprint" "Connector_USB:USB_C_Receptacle_HCTL_HC-TYPE-C-16P-01A" (at 35.56 46.99 0) (hide yes) (show_name no) (do_not_autoplace no) (effects (font (size 1.27 1.27))))
  (property "Datasheet" "https://www.usb.org/sites/default/files/documents/usb_type-c.zip" (at 35.56 46.99 0) (hide yes) (show_name no) (do_not_autoplace no) (effects (font (size 1.27 1.27))))
  (property "Description" "USB 2.0-only 16P Type-C Receptacle connector" (at 31.75 46.99 0) (hide yes) (show_name no) (do_not_autoplace no) (effects (font (size 1.27 1.27))))
  (pin "B4")
  (pin "B6")
  (pin "B7")
  (pin "B8")
  (pin "B9")
  (pin "B5")
  (pin "SH")
  (pin "A12")
  (pin "A9")
  (pin "A8")
  (pin "A7")
  (pin "A5")
  (pin "A6")
  (pin "A4")
  (pin "B1")
  (pin "A1")
  (pin "B12"))
 (symbol
  (lib_id "Device:D_Schottky")
  (at 100.33 20.32 0)
  (unit 1)
  (body_style 1)
  (exclude_from_sim no)
  (in_bom yes)
  (on_board yes)
  (in_pos_files yes)
  (dnp no)
  (fields_autoplaced yes)
  (property "Reference" "D5" (at 100.0125 13.97 0) (show_name no) (do_not_autoplace no) (effects (font (size 1.27 1.27))))
  (property "Value" "D" (at 100.0125 16.51 0) (show_name no) (do_not_autoplace no) (effects (font (size 1.27 1.27))))
  (property "Footprint" "Diode_SMD:D_SMA" (at 100.33 20.32 0) (hide yes) (show_name no) (do_not_autoplace no) (effects (font (size 1.27 1.27))))
  (property "Datasheet" "" (at 100.33 20.32 0) (hide yes) (show_name no) (do_not_autoplace no) (effects (font (size 1.27 1.27))))
  (property "Description" "Schottky diode" (at 100.33 20.32 0) (hide yes) (show_name no) (do_not_autoplace no) (effects (font (size 1.27 1.27))))
  (pin "1")
  (pin "2"))
 (symbol
  (lib_id "power:GND")
  (at 31.75 69.85 0)
  (unit 1)
  (body_style 1)
  (exclude_from_sim no)
  (in_bom yes)
  (on_board yes)
  (in_pos_files yes)
  (dnp no)
  (fields_autoplaced yes)
  (property "Reference" "#PWR055" (at 31.75 76.2 0) (hide yes) (show_name no) (do_not_autoplace no) (effects (font (size 1.27 1.27))))
  (property "Value" "GND" (at 31.75 74.93 0) (show_name no) (do_not_autoplace no) (effects (font (size 1.27 1.27))))
  (property "Footprint" "" (at 31.75 69.85 0) (hide yes) (show_name no) (do_not_autoplace no) (effects (font (size 1.27 1.27))))
  (property "Datasheet" "" (at 31.75 69.85 0) (hide yes) (show_name no) (do_not_autoplace no) (effects (font (size 1.27 1.27))))
  (property "Description" "Power symbol creates a global label with name \"GND\" , ground" (at 31.75 69.85 0) (hide yes) (show_name no) (do_not_autoplace no) (effects (font (size 1.27 1.27))))
  (pin "1"))
 (symbol
  (lib_id "power:GND")
  (at 24.13 69.85 0)
  (unit 1)
  (body_style 1)
  (exclude_from_sim no)
  (in_bom yes)
  (on_board yes)
  (in_pos_files yes)
  (dnp no)
  (fields_autoplaced yes)
  (property "Reference" "#PWR054" (at 24.13 76.2 0) (hide yes) (show_name no) (do_not_autoplace no) (effects (font (size 1.27 1.27))))
  (property "Value" "GND" (at 24.13 74.93 0) (show_name no) (do_not_autoplace no) (effects (font (size 1.27 1.27))))
  (property "Footprint" "" (at 24.13 69.85 0) (hide yes) (show_name no) (do_not_autoplace no) (effects (font (size 1.27 1.27))))
  (property "Datasheet" "" (at 24.13 69.85 0) (hide yes) (show_name no) (do_not_autoplace no) (effects (font (size 1.27 1.27))))
  (property "Description" "Power symbol creates a global label with name \"GND\" , ground" (at 24.13 69.85 0) (hide yes) (show_name no) (do_not_autoplace no) (effects (font (size 1.27 1.27))))
  (pin "1"))
 (symbol
  (lib_id "Device:C")
  (at 113.03 35.56 0)
  (unit 1)
  (body_style 1)
  (exclude_from_sim no)
  (in_bom yes)
  (on_board yes)
  (in_pos_files yes)
  (dnp no)
  (property "Reference" "C40" (at 117.348 35.56 0) (show_name no) (do_not_autoplace no) (effects (font (size 1.27 1.27))))
  (property "Value" "10p" (at 117.348 38.1 0) (show_name no) (do_not_autoplace no) (effects (font (size 1.27 1.27))))
  (property "Footprint" "Capacitor_SMD:C_0603_1608Metric" (at 113.9952 39.37 0) (hide yes) (show_name no) (do_not_autoplace no) (effects (font (size 1.27 1.27))))
  (property "Datasheet" "" (at 113.03 35.56 0) (hide yes) (show_name no) (do_not_autoplace no) (effects (font (size 1.27 1.27))))
  (property "Description" "Unpolarized capacitor" (at 113.03 35.56 0) (hide yes) (show_name no) (do_not_autoplace no) (effects (font (size 1.27 1.27))))
  (pin "1")
  (pin "2"))
 (symbol
  (lib_id "power:GND")
  (at 105.41 49.53 0)
  (unit 1)
  (body_style 1)
  (exclude_from_sim no)
  (in_bom yes)
  (on_board yes)
  (in_pos_files yes)
  (dnp no)
  (property "Reference" "#PWR069" (at 105.41 55.88 0) (hide yes) (show_name no) (do_not_autoplace no) (effects (font (size 1.27 1.27))))
  (property "Value" "GND" (at 107.696 53.34 0) (show_name no) (do_not_autoplace no) (effects (font (size 1.27 1.27)) (justify right)))
  (property "Footprint" "" (at 105.41 49.53 0) (hide yes) (show_name no) (do_not_autoplace no) (effects (font (size 1.27 1.27))))
  (property "Datasheet" "" (at 105.41 49.53 0) (hide yes) (show_name no) (do_not_autoplace no) (effects (font (size 1.27 1.27))))
  (property "Description" "Power symbol creates a global label with name \"GND\" , ground" (at 105.41 49.53 0) (hide yes) (show_name no) (do_not_autoplace no) (effects (font (size 1.27 1.27))))
  (pin "1"))
 (symbol
  (lib_id "Regulator_Linear:TLV76701QWDRBxQ1")
  (at 92.71 34.29 0)
  (unit 1)
  (body_style 1)
  (exclude_from_sim no)
  (in_bom yes)
  (on_board yes)
  (in_pos_files yes)
  (dnp no)
  (fields_autoplaced yes)
  (property "Reference" "U7" (at 92.71 24.13 0) (show_name no) (do_not_autoplace no) (effects (font (size 1.27 1.27))))
  (property "Value" "TLV76701QWDRBxQ1" (at 92.71 26.67 0) (show_name no) (do_not_autoplace no) (effects (font (size 1.27 1.27))))
  (property "Footprint" "Package_SON:VSON-8-1EP_3x3mm_P0.65mm_EP1.65x2.4mm" (at 92.71 22.86 0) (hide yes) (show_name no) (do_not_autoplace no) (effects (font (size 1.27 1.27))))
  (property "Datasheet" "www.ti.com/lit/gpn/TLV767-q1" (at 91.44 34.29 0) (hide yes) (show_name no) (do_not_autoplace no) (effects (font (size 1.27 1.27))))
  (property "Description" "1A, 16V Precision Linear Voltage Regulator, with enable pin, Adjustable Output 0.8-14.6V, VSON-8" (at 92.71 34.29 0) (hide yes) (show_name no) (do_not_autoplace no) (effects (font (size 1.27 1.27))))
  (pin "6")
  (pin "8")
  (pin "9")
  (pin "3")
  (pin "7")
  (pin "1")
  (pin "2")
  (pin "4")
  (pin "5")))
